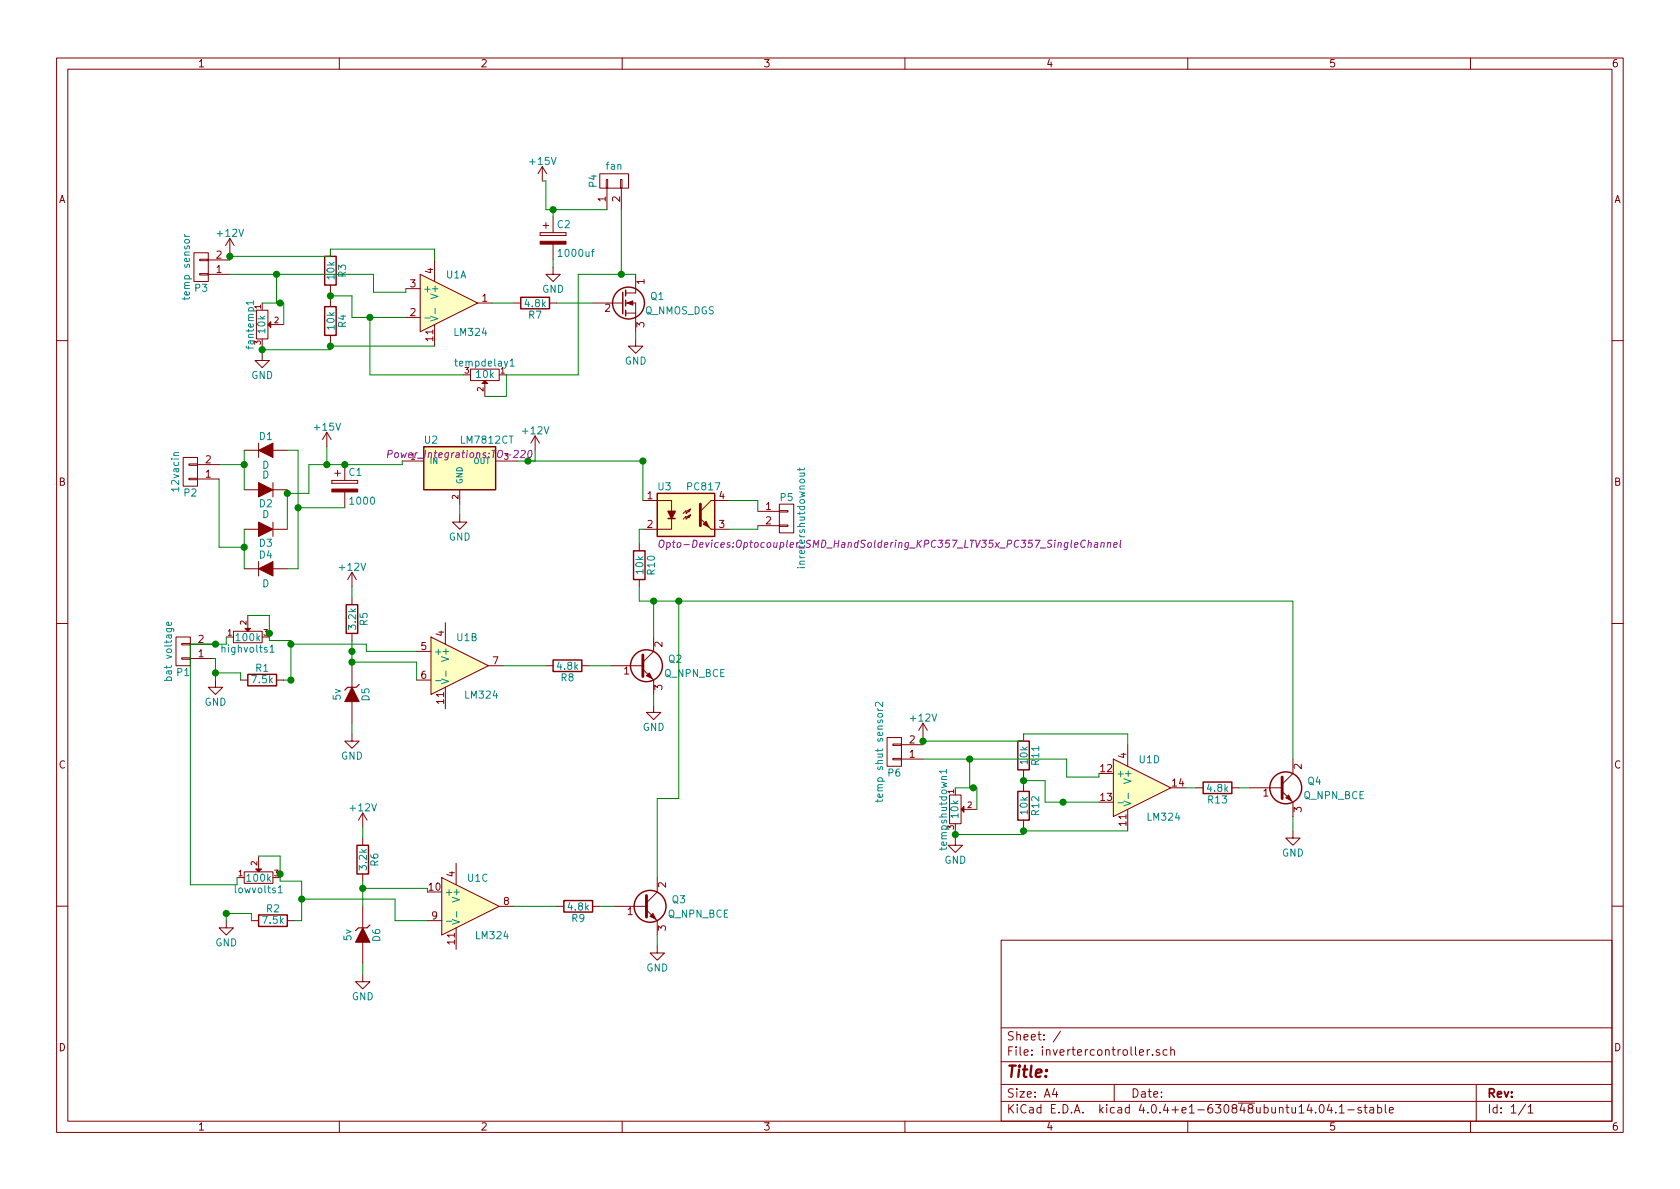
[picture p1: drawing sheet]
EESchema Schematic File Version 2
LIBS:power
LIBS:device
LIBS:transistors
LIBS:conn
LIBS:linear
LIBS:regul
LIBS:74xx
LIBS:cmos4000
LIBS:adc-dac
LIBS:memory
LIBS:xilinx
LIBS:microcontrollers
LIBS:dsp
LIBS:microchip
LIBS:analog_switches
LIBS:motorola
LIBS:texas
LIBS:intel
LIBS:audio
LIBS:interface
LIBS:digital-audio
LIBS:philips
LIBS:display
LIBS:cypress
LIBS:siliconi
LIBS:opto
LIBS:atmel
LIBS:contrib
LIBS:valves
LIBS:invertercontroller-cache
EELAYER 25 0
EELAYER END
$Descr A4 11693 8268
encoding utf-8
Sheet 1 1
Title ""
Date ""
Rev ""
Comp ""
Comment1 ""
Comment2 ""
Comment3 ""
Comment4 ""
$EndDescr
$Comp
L CONN_01X02 P3
U 1 1
P 1400 1850
F 0 "P3" H 1400 2000 50  0000 C CNN
F 1 "temp sensor" V 1500 1850 50  0000 C CNN
F 2 "Connect:bornier2" H 1400 1850 50  0001 C CNN
F 3 "" H 1400 1850 50  0000 C CNN
	1    1400 1850
	-1   0    0    1   
$EndComp
$Comp
L LM324 U1
U 1 1
P 3125 2100
F 0 "U1" H 3175 2300 50  0000 C CNN
F 1 "LM324" H 3275 1900 50  0000 C CNN
F 2 "SMD_Packages:SOIC-14_N" H 3075 2200 50  0001 C CNN
F 3 "" H 3175 2300 50  0000 C CNN
	1    3125 2100
	1    0    0    -1  
$EndComp
$Comp
L +12V #PWR01
U 1 1
P 1600 1750
F 0 "#PWR01" H 1600 1600 50  0001 C CNN
F 1 "+12V" H 1600 1890 50  0000 C CNN
F 2 "" H 1600 1750 50  0000 C CNN
F 3 "" H 1600 1750 50  0000 C CNN
	1    1600 1750
	1    0    0    -1  
$EndComp
$Comp
L POT fantemp1
U 1 1
P 1825 2250
F 0 "fantemp1" H 1825 2170 50  0000 C CNN
F 1 "10k" H 1825 2250 50  0000 C CNN
F 2 "Potentiometers:Potentiometer_WirePads_Small" H 1825 2250 50  0001 C CNN
F 3 "" H 1825 2250 50  0000 C CNN
	1    1825 2250
	0    1    1    0   
$EndComp
$Comp
L GND #PWR02
U 1 1
P 1825 2450
F 0 "#PWR02" H 1825 2200 50  0001 C CNN
F 1 "GND" H 1825 2300 50  0000 C CNN
F 2 "" H 1825 2450 50  0000 C CNN
F 3 "" H 1825 2450 50  0000 C CNN
	1    1825 2450
	1    0    0    -1  
$EndComp
$Comp
L R R3
U 1 1
P 2300 1875
F 0 "R3" V 2380 1875 50  0000 C CNN
F 1 "10k" V 2300 1875 50  0000 C CNN
F 2 "Resistors_SMD:R_0603_HandSoldering" V 2230 1875 50  0001 C CNN
F 3 "" H 2300 1875 50  0000 C CNN
	1    2300 1875
	1    0    0    -1  
$EndComp
$Comp
L R R4
U 1 1
P 2300 2225
F 0 "R4" V 2380 2225 50  0000 C CNN
F 1 "10k" V 2300 2225 50  0000 C CNN
F 2 "Resistors_SMD:R_0603_HandSoldering" V 2230 2225 50  0001 C CNN
F 3 "" H 2300 2225 50  0000 C CNN
	1    2300 2225
	1    0    0    -1  
$EndComp
$Comp
L R R7
U 1 1
P 3725 2100
F 0 "R7" V 3805 2100 50  0000 C CNN
F 1 "4.8k" V 3725 2100 50  0000 C CNN
F 2 "Resistors_SMD:R_0603_HandSoldering" V 3655 2100 50  0001 C CNN
F 3 "" H 3725 2100 50  0000 C CNN
	1    3725 2100
	0    1    1    0   
$EndComp
$Comp
L GND #PWR03
U 1 1
P 4425 2350
F 0 "#PWR03" H 4425 2100 50  0001 C CNN
F 1 "GND" H 4425 2200 50  0000 C CNN
F 2 "" H 4425 2350 50  0000 C CNN
F 3 "" H 4425 2350 50  0000 C CNN
	1    4425 2350
	1    0    0    -1  
$EndComp
$Comp
L POT tempdelay1
U 1 1
P 3375 2600
F 0 "tempdelay1" H 3375 2520 50  0000 C CNN
F 1 "10k" H 3375 2600 50  0000 C CNN
F 2 "Potentiometers:Potentiometer_WirePads_Small" H 3375 2600 50  0001 C CNN
F 3 "" H 3375 2600 50  0000 C CNN
	1    3375 2600
	-1   0    0    1   
$EndComp
$Comp
L Q_NMOS_DGS Q1
U 1 1
P 4325 2100
F 0 "Q1" H 4625 2150 50  0000 R CNN
F 1 "Q_NMOS_DGS" H 4975 2050 50  0000 R CNN
F 2 "Power_Integrations:TO-220" H 4525 2200 50  0001 C CNN
F 3 "" H 4325 2100 50  0000 C CNN
	1    4325 2100
	1    0    0    -1  
$EndComp
$Comp
L CONN_01X02 P4
U 1 1
P 4275 1250
F 0 "P4" H 4275 1400 50  0000 C CNN
F 1 "fan" V 4375 1250 50  0000 C CNN
F 2 "Connect:bornier2" H 4275 1250 50  0001 C CNN
F 3 "" H 4275 1250 50  0000 C CNN
	1    4275 1250
	0    -1   -1   0   
$EndComp
$Comp
L CP C2
U 1 1
P 3850 1650
F 0 "C2" H 3875 1750 50  0000 L CNN
F 1 "1000uf" H 3875 1550 50  0000 L CNN
F 2 "Capacitors_ThroughHole:C_Radial_D5_L11_P2.5" H 3888 1500 50  0001 C CNN
F 3 "" H 3850 1650 50  0000 C CNN
	1    3850 1650
	1    0    0    -1  
$EndComp
$Comp
L GND #PWR04
U 1 1
P 3850 1850
F 0 "#PWR04" H 3850 1600 50  0001 C CNN
F 1 "GND" H 3850 1700 50  0000 C CNN
F 2 "" H 3850 1850 50  0000 C CNN
F 3 "" H 3850 1850 50  0000 C CNN
	1    3850 1850
	1    0    0    -1  
$EndComp
$Comp
L CONN_01X02 P2
U 1 1
P 1325 3275
F 0 "P2" H 1325 3425 50  0000 C CNN
F 1 "12vacin" V 1425 3275 50  0000 C CNN
F 2 "Connect:bornier2" H 1325 3275 50  0001 C CNN
F 3 "" H 1325 3275 50  0000 C CNN
	1    1325 3275
	-1   0    0    1   
$EndComp
$Comp
L D D1
U 1 1
P 1850 3125
F 0 "D1" H 1850 3225 50  0000 C CNN
F 1 "D" H 1850 3025 50  0000 C CNN
F 2 "Diodes_SMD:DO-214AB_Handsoldering" H 1850 3125 50  0001 C CNN
F 3 "" H 1850 3125 50  0000 C CNN
	1    1850 3125
	1    0    0    -1  
$EndComp
$Comp
L D D2
U 1 1
P 1850 3400
F 0 "D2" H 1850 3500 50  0000 C CNN
F 1 "D" H 1850 3300 50  0000 C CNN
F 2 "Diodes_SMD:DO-214AB_Handsoldering" H 1850 3400 50  0001 C CNN
F 3 "" H 1850 3400 50  0000 C CNN
	1    1850 3400
	-1   0    0    1   
$EndComp
$Comp
L D D3
U 1 1
P 1850 3675
F 0 "D3" H 1850 3775 50  0000 C CNN
F 1 "D" H 1850 3575 50  0000 C CNN
F 2 "Diodes_SMD:DO-214AB_Handsoldering" H 1850 3675 50  0001 C CNN
F 3 "" H 1850 3675 50  0000 C CNN
	1    1850 3675
	-1   0    0    1   
$EndComp
$Comp
L D D4
U 1 1
P 1850 3950
F 0 "D4" H 1850 4050 50  0000 C CNN
F 1 "D" H 1850 3850 50  0000 C CNN
F 2 "Diodes_SMD:DO-214AB_Handsoldering" H 1850 3950 50  0001 C CNN
F 3 "" H 1850 3950 50  0000 C CNN
	1    1850 3950
	1    0    0    -1  
$EndComp
$Comp
L CP C1
U 1 1
P 2400 3375
F 0 "C1" H 2425 3475 50  0000 L CNN
F 1 "1000" H 2425 3275 50  0000 L CNN
F 2 "Capacitors_ThroughHole:C_Radial_D5_L11_P2.5" H 2438 3225 50  0001 C CNN
F 3 "" H 2400 3375 50  0000 C CNN
	1    2400 3375
	1    0    0    -1  
$EndComp
$Comp
L +15V #PWR05
U 1 1
P 3775 1250
F 0 "#PWR05" H 3775 1100 50  0001 C CNN
F 1 "+15V" H 3775 1390 50  0000 C CNN
F 2 "" H 3775 1250 50  0000 C CNN
F 3 "" H 3775 1250 50  0000 C CNN
	1    3775 1250
	1    0    0    -1  
$EndComp
$Comp
L +15V #PWR06
U 1 1
P 2275 3100
F 0 "#PWR06" H 2275 2950 50  0001 C CNN
F 1 "+15V" H 2275 3240 50  0000 C CNN
F 2 "" H 2275 3100 50  0000 C CNN
F 3 "" H 2275 3100 50  0000 C CNN
	1    2275 3100
	1    0    0    -1  
$EndComp
$Comp
L LM7812CT U2
U 1 1
P 3200 3250
F 0 "U2" H 3000 3450 50  0000 C CNN
F 1 "LM7812CT" H 3200 3450 50  0000 L CNN
F 2 "Power_Integrations:TO-220" H 3200 3350 50  0000 C CIN
F 3 "" H 3200 3250 50  0000 C CNN
	1    3200 3250
	1    0    0    -1  
$EndComp
$Comp
L GND #PWR07
U 1 1
P 3200 3575
F 0 "#PWR07" H 3200 3325 50  0001 C CNN
F 1 "GND" H 3200 3425 50  0000 C CNN
F 2 "" H 3200 3575 50  0000 C CNN
F 3 "" H 3200 3575 50  0000 C CNN
	1    3200 3575
	1    0    0    -1  
$EndComp
$Comp
L +12V #PWR08
U 1 1
P 3725 3125
F 0 "#PWR08" H 3725 2975 50  0001 C CNN
F 1 "+12V" H 3725 3265 50  0000 C CNN
F 2 "" H 3725 3125 50  0000 C CNN
F 3 "" H 3725 3125 50  0000 C CNN
	1    3725 3125
	1    0    0    -1  
$EndComp
$Comp
L LM324 U1
U 2 1
P 3200 4625
F 0 "U1" H 3250 4825 50  0000 C CNN
F 1 "LM324" H 3350 4425 50  0000 C CNN
F 2 "SMD_Packages:SOIC-14_N" H 3150 4725 50  0001 C CNN
F 3 "" H 3250 4825 50  0000 C CNN
	2    3200 4625
	1    0    0    -1  
$EndComp
$Comp
L CONN_01X02 P1
U 1 1
P 1275 4525
F 0 "P1" H 1275 4675 50  0000 C CNN
F 1 "bat voltage" V 1375 4525 50  0000 C CNN
F 2 "Connect:bornier2" H 1275 4525 50  0001 C CNN
F 3 "" H 1275 4525 50  0000 C CNN
	1    1275 4525
	-1   0    0    1   
$EndComp
$Comp
L GND #PWR09
U 1 1
P 1500 4725
F 0 "#PWR09" H 1500 4475 50  0001 C CNN
F 1 "GND" H 1500 4575 50  0000 C CNN
F 2 "" H 1500 4725 50  0000 C CNN
F 3 "" H 1500 4725 50  0000 C CNN
	1    1500 4725
	1    0    0    -1  
$EndComp
$Comp
L R R1
U 1 1
P 1825 4725
F 0 "R1" V 1905 4725 50  0000 C CNN
F 1 "7.5k" V 1825 4725 50  0000 C CNN
F 2 "Resistors_SMD:R_0603_HandSoldering" V 1755 4725 50  0001 C CNN
F 3 "" H 1825 4725 50  0000 C CNN
	1    1825 4725
	0    -1   -1   0   
$EndComp
$Comp
L R R5
U 1 1
P 2450 4300
F 0 "R5" V 2530 4300 50  0000 C CNN
F 1 "3.2k" V 2450 4300 50  0000 C CNN
F 2 "Resistors_SMD:R_0603_HandSoldering" V 2380 4300 50  0001 C CNN
F 3 "" H 2450 4300 50  0000 C CNN
	1    2450 4300
	1    0    0    -1  
$EndComp
$Comp
L ZENER D5
U 1 1
P 2450 4825
F 0 "D5" H 2450 4925 50  0000 C CNN
F 1 "5v" H 2450 4725 50  0000 C CNN
F 2 "Diodes_ThroughHole:Diode_DO-41_SOD81_Horizontal_RM10" H 2450 4825 50  0001 C CNN
F 3 "" H 2450 4825 50  0000 C CNN
	1    2450 4825
	0    1    1    0   
$EndComp
$Comp
L GND #PWR010
U 1 1
P 2450 5100
F 0 "#PWR010" H 2450 4850 50  0001 C CNN
F 1 "GND" H 2450 4950 50  0000 C CNN
F 2 "" H 2450 5100 50  0000 C CNN
F 3 "" H 2450 5100 50  0000 C CNN
	1    2450 5100
	1    0    0    -1  
$EndComp
$Comp
L +12V #PWR011
U 1 1
P 2450 4075
F 0 "#PWR011" H 2450 3925 50  0001 C CNN
F 1 "+12V" H 2450 4215 50  0000 C CNN
F 2 "" H 2450 4075 50  0000 C CNN
F 3 "" H 2450 4075 50  0000 C CNN
	1    2450 4075
	1    0    0    -1  
$EndComp
$Comp
L POT highvolts1
U 1 1
P 1725 4425
F 0 "highvolts1" H 1725 4345 50  0000 C CNN
F 1 "100k" H 1725 4425 50  0000 C CNN
F 2 "Potentiometers:Potentiometer_WirePads_Small" H 1725 4425 50  0001 C CNN
F 3 "" H 1725 4425 50  0000 C CNN
	1    1725 4425
	1    0    0    -1  
$EndComp
$Comp
L R R8
U 1 1
P 3950 4625
F 0 "R8" V 4030 4625 50  0000 C CNN
F 1 "4.8k" V 3950 4625 50  0000 C CNN
F 2 "Resistors_SMD:R_0603_HandSoldering" V 3880 4625 50  0001 C CNN
F 3 "" H 3950 4625 50  0000 C CNN
	1    3950 4625
	0    1    1    0   
$EndComp
$Comp
L Q_NPN_BCE Q2
U 1 1
P 4450 4625
F 0 "Q2" H 4750 4675 50  0000 R CNN
F 1 "Q_NPN_BCE" H 5050 4575 50  0000 R CNN
F 2 "TO_SOT_Packages_SMD:SOT-23" H 4650 4725 50  0001 C CNN
F 3 "" H 4450 4625 50  0000 C CNN
	1    4450 4625
	1    0    0    -1  
$EndComp
$Comp
L GND #PWR012
U 1 1
P 4550 4900
F 0 "#PWR012" H 4550 4650 50  0001 C CNN
F 1 "GND" H 4550 4750 50  0000 C CNN
F 2 "" H 4550 4900 50  0000 C CNN
F 3 "" H 4550 4900 50  0000 C CNN
	1    4550 4900
	1    0    0    -1  
$EndComp
$Comp
L CONN_01X02 P5
U 1 1
P 5475 3600
F 0 "P5" H 5475 3750 50  0000 C CNN
F 1 "inretershutdownout" V 5575 3600 50  0000 C CNN
F 2 "Connect:bornier2" H 5475 3600 50  0001 C CNN
F 3 "" H 5475 3600 50  0000 C CNN
	1    5475 3600
	1    0    0    -1  
$EndComp
$Comp
L LM324 U1
U 3 1
P 3275 6300
F 0 "U1" H 3325 6500 50  0000 C CNN
F 1 "LM324" H 3425 6100 50  0000 C CNN
F 2 "SMD_Packages:SOIC-14_N" H 3225 6400 50  0001 C CNN
F 3 "" H 3325 6500 50  0000 C CNN
	3    3275 6300
	1    0    0    -1  
$EndComp
$Comp
L GND #PWR013
U 1 1
P 1575 6400
F 0 "#PWR013" H 1575 6150 50  0001 C CNN
F 1 "GND" H 1575 6250 50  0000 C CNN
F 2 "" H 1575 6400 50  0000 C CNN
F 3 "" H 1575 6400 50  0000 C CNN
	1    1575 6400
	1    0    0    -1  
$EndComp
$Comp
L R R2
U 1 1
P 1900 6400
F 0 "R2" V 1980 6400 50  0000 C CNN
F 1 "7.5k" V 1900 6400 50  0000 C CNN
F 2 "Resistors_SMD:R_0603_HandSoldering" V 1830 6400 50  0001 C CNN
F 3 "" H 1900 6400 50  0000 C CNN
	1    1900 6400
	0    -1   -1   0   
$EndComp
$Comp
L R R6
U 1 1
P 2525 5975
F 0 "R6" V 2605 5975 50  0000 C CNN
F 1 "3.2k" V 2525 5975 50  0000 C CNN
F 2 "Resistors_SMD:R_0603_HandSoldering" V 2455 5975 50  0001 C CNN
F 3 "" H 2525 5975 50  0000 C CNN
	1    2525 5975
	1    0    0    -1  
$EndComp
$Comp
L ZENER D6
U 1 1
P 2525 6500
F 0 "D6" H 2525 6600 50  0000 C CNN
F 1 "5v" H 2525 6400 50  0000 C CNN
F 2 "Diodes_ThroughHole:Diode_DO-41_SOD81_Horizontal_RM10" H 2525 6500 50  0001 C CNN
F 3 "" H 2525 6500 50  0000 C CNN
	1    2525 6500
	0    1    1    0   
$EndComp
$Comp
L GND #PWR014
U 1 1
P 2525 6775
F 0 "#PWR014" H 2525 6525 50  0001 C CNN
F 1 "GND" H 2525 6625 50  0000 C CNN
F 2 "" H 2525 6775 50  0000 C CNN
F 3 "" H 2525 6775 50  0000 C CNN
	1    2525 6775
	1    0    0    -1  
$EndComp
$Comp
L +12V #PWR015
U 1 1
P 2525 5750
F 0 "#PWR015" H 2525 5600 50  0001 C CNN
F 1 "+12V" H 2525 5890 50  0000 C CNN
F 2 "" H 2525 5750 50  0000 C CNN
F 3 "" H 2525 5750 50  0000 C CNN
	1    2525 5750
	1    0    0    -1  
$EndComp
$Comp
L POT lowvolts1
U 1 1
P 1800 6100
F 0 "lowvolts1" H 1800 6020 50  0000 C CNN
F 1 "100k" H 1800 6100 50  0000 C CNN
F 2 "Potentiometers:Potentiometer_WirePads_Small" H 1800 6100 50  0001 C CNN
F 3 "" H 1800 6100 50  0000 C CNN
	1    1800 6100
	1    0    0    -1  
$EndComp
$Comp
L R R9
U 1 1
P 4025 6300
F 0 "R9" V 4105 6300 50  0000 C CNN
F 1 "4.8k" V 4025 6300 50  0000 C CNN
F 2 "Resistors_SMD:R_0603_HandSoldering" V 3955 6300 50  0001 C CNN
F 3 "" H 4025 6300 50  0000 C CNN
	1    4025 6300
	0    1    1    0   
$EndComp
Wire Wire Line
	1600 1750 1600 1800
Wire Wire Line
	1600 1900 2600 1900
Wire Wire Line
	2600 1900 2600 2025
Wire Wire Line
	2600 2025 2825 2025
Wire Wire Line
	2825 2025 2825 2000
Wire Wire Line
	1975 2100 1975 2250
Wire Wire Line
	1825 2100 1975 2100
Wire Wire Line
	1925 1900 1925 2100
Wire Wire Line
	1925 2100 1950 2100
Connection ~ 1950 2100
Connection ~ 1925 1900
Wire Wire Line
	1825 2400 1825 2450
Wire Wire Line
	2300 2425 1825 2425
Wire Wire Line
	2300 2375 2300 2425
Connection ~ 1825 2425
Wire Wire Line
	1600 1775 2300 1775
Wire Wire Line
	2300 1775 2300 1725
Connection ~ 1600 1775
Wire Wire Line
	2300 2025 2300 2075
Wire Wire Line
	2300 2050 2450 2050
Wire Wire Line
	2450 2050 2450 2200
Wire Wire Line
	2450 2200 2825 2200
Connection ~ 2300 2050
Wire Wire Line
	3025 1800 3025 1725
Wire Wire Line
	3025 1725 2300 1725
Wire Wire Line
	3025 2400 2300 2400
Connection ~ 2300 2400
Wire Wire Line
	3875 2100 4125 2100
Wire Wire Line
	3425 2100 3575 2100
Wire Wire Line
	4425 2350 4425 2300
Wire Wire Line
	2575 2200 2575 2600
Wire Wire Line
	2575 2600 3225 2600
Connection ~ 2575 2200
Wire Wire Line
	3375 2750 3525 2750
Wire Wire Line
	3525 2750 3525 2600
Wire Wire Line
	3525 2600 4025 2600
Wire Wire Line
	4025 2600 4025 1900
Wire Wire Line
	4025 1900 4425 1900
Wire Wire Line
	4325 1450 4325 1900
Connection ~ 4325 1900
Wire Wire Line
	3800 1250 3800 1450
Wire Wire Line
	3800 1450 4225 1450
Wire Wire Line
	3850 1500 3850 1450
Connection ~ 3850 1450
Wire Wire Line
	3850 1800 3850 1850
Wire Wire Line
	2000 3400 2000 3675
Wire Wire Line
	2000 3125 2075 3125
Wire Wire Line
	2075 3125 2075 3950
Wire Wire Line
	2075 3950 2000 3950
Wire Wire Line
	1700 3125 1700 3400
Wire Wire Line
	1700 3675 1700 3950
Wire Wire Line
	1525 3225 1700 3225
Connection ~ 1700 3225
Wire Wire Line
	1525 3325 1525 3800
Wire Wire Line
	1525 3800 1700 3800
Connection ~ 1700 3800
Wire Wire Line
	2000 3425 2150 3425
Wire Wire Line
	2150 3425 2150 3225
Wire Wire Line
	2150 3225 2800 3225
Connection ~ 2000 3425
Wire Wire Line
	2400 3525 2075 3525
Connection ~ 2075 3525
Wire Wire Line
	3775 1250 3800 1250
Wire Wire Line
	2275 3100 2275 3225
Connection ~ 2275 3225
Connection ~ 2400 3225
Wire Wire Line
	2800 3225 2800 3200
Wire Wire Line
	3200 3500 3200 3575
Wire Wire Line
	3600 3200 3725 3200
Wire Wire Line
	3725 3200 3725 3125
Wire Wire Line
	1475 4575 1500 4575
Wire Wire Line
	1500 4575 1500 4725
Wire Wire Line
	1500 4675 1675 4675
Wire Wire Line
	1675 4675 1675 4725
Connection ~ 1500 4675
Wire Wire Line
	2025 4725 1975 4725
Wire Wire Line
	2025 4450 2025 4725
Wire Wire Line
	2025 4450 1875 4450
Connection ~ 2025 4725
Wire Wire Line
	2450 4450 2450 4625
Wire Wire Line
	2450 5100 2450 5025
Wire Wire Line
	2450 4075 2450 4150
Connection ~ 2450 4525
Wire Wire Line
	1475 4475 1575 4475
Wire Wire Line
	1575 4475 1575 4425
Wire Wire Line
	1725 4275 1875 4275
Wire Wire Line
	1875 4275 1875 4425
Wire Wire Line
	1875 4450 1875 4400
Connection ~ 1875 4400
Wire Wire Line
	2900 4725 2900 4600
Wire Wire Line
	2900 4600 2450 4600
Connection ~ 2450 4600
Wire Wire Line
	2900 4525 2550 4525
Wire Wire Line
	2550 4525 2550 4475
Wire Wire Line
	2550 4475 2025 4475
Connection ~ 2025 4475
Wire Wire Line
	3500 4625 3800 4625
Wire Wire Line
	4100 4625 4250 4625
Wire Wire Line
	4550 4825 4550 4900
Wire Wire Line
	4450 4175 9000 4175
Wire Wire Line
	4550 4175 4550 4425
Connection ~ 3675 3200
Wire Wire Line
	1575 6350 1750 6350
Wire Wire Line
	1750 6350 1750 6400
Connection ~ 1575 6350
Wire Wire Line
	2100 6400 2050 6400
Wire Wire Line
	2100 6125 2100 6400
Wire Wire Line
	2100 6125 1950 6125
Wire Wire Line
	2525 6125 2525 6300
Wire Wire Line
	2525 6775 2525 6700
Wire Wire Line
	2525 5750 2525 5825
Wire Wire Line
	1325 6150 1650 6150
Wire Wire Line
	1650 6150 1650 6100
Wire Wire Line
	1800 5950 1950 5950
Wire Wire Line
	1950 5950 1950 6100
Wire Wire Line
	1950 6125 1950 6075
Connection ~ 1950 6075
Wire Wire Line
	3575 6300 3875 6300
Wire Wire Line
	1500 4475 1325 4475
Wire Wire Line
	1325 4475 1325 6150
Connection ~ 1500 4475
Wire Wire Line
	1575 6400 1575 6350
Wire Wire Line
	2525 6175 2975 6175
Wire Wire Line
	2975 6175 2975 6200
Connection ~ 2525 6175
Wire Wire Line
	2975 6400 2750 6400
Wire Wire Line
	2750 6400 2750 6250
Wire Wire Line
	2750 6250 2100 6250
Connection ~ 2100 6250
$Comp
L Q_NPN_BCE Q3
U 1 1
P 4475 6300
F 0 "Q3" H 4775 6350 50  0000 R CNN
F 1 "Q_NPN_BCE" H 5075 6250 50  0000 R CNN
F 2 "TO_SOT_Packages_SMD:SOT-23" H 4675 6400 50  0001 C CNN
F 3 "" H 4475 6300 50  0000 C CNN
	1    4475 6300
	1    0    0    -1  
$EndComp
Wire Wire Line
	4175 6300 4275 6300
$Comp
L GND #PWR016
U 1 1
P 4575 6575
F 0 "#PWR016" H 4575 6325 50  0001 C CNN
F 1 "GND" H 4575 6425 50  0000 C CNN
F 2 "" H 4575 6575 50  0000 C CNN
F 3 "" H 4575 6575 50  0000 C CNN
	1    4575 6575
	1    0    0    -1  
$EndComp
Wire Wire Line
	4575 6500 4575 6575
Wire Wire Line
	4575 6100 4575 5550
Wire Wire Line
	4575 5550 4725 5550
Wire Wire Line
	4725 5550 4725 4175
Connection ~ 4725 4175
$Comp
L PC817 U3
U 1 1
P 4775 3575
F 0 "U3" H 4575 3775 50  0000 L CNN
F 1 "PC817" H 4775 3775 50  0000 L CNN
F 2 "Opto-Devices:Optocoupler_SMD_HandSoldering_KPC357_LTV35x_PC357_SingleChannel" H 4575 3375 50  0000 L CIN
F 3 "" H 4775 3575 50  0000 L CNN
	1    4775 3575
	1    0    0    -1  
$EndComp
Wire Wire Line
	4475 3475 4475 3200
Connection ~ 4475 3200
$Comp
L R R10
U 1 1
P 4450 3925
F 0 "R10" V 4530 3925 50  0000 C CNN
F 1 "10k" V 4450 3925 50  0000 C CNN
F 2 "Resistors_SMD:R_0603_HandSoldering" V 4380 3925 50  0001 C CNN
F 3 "" H 4450 3925 50  0000 C CNN
	1    4450 3925
	1    0    0    -1  
$EndComp
Wire Wire Line
	4450 3775 4450 3675
Wire Wire Line
	4450 3675 4475 3675
Wire Wire Line
	4450 4075 4450 4175
Connection ~ 4550 4175
Wire Wire Line
	4475 3200 3675 3200
Wire Wire Line
	5075 3475 5275 3475
Wire Wire Line
	5275 3475 5275 3550
Wire Wire Line
	5075 3675 5275 3675
Wire Wire Line
	5275 3675 5275 3650
$Comp
L CONN_01X02 P6
U 1 1
P 6225 5225
F 0 "P6" H 6225 5375 50  0000 C CNN
F 1 "temp shut sensor2" V 6325 5225 50  0000 C CNN
F 2 "Connect:bornier2" H 6225 5225 50  0001 C CNN
F 3 "" H 6225 5225 50  0000 C CNN
	1    6225 5225
	-1   0    0    1   
$EndComp
$Comp
L LM324 U1
U 4 1
P 7950 5475
F 0 "U1" H 8000 5675 50  0000 C CNN
F 1 "LM324" H 8100 5275 50  0000 C CNN
F 2 "SMD_Packages:SOIC-14_N" H 7900 5575 50  0001 C CNN
F 3 "" H 8000 5675 50  0000 C CNN
	4    7950 5475
	1    0    0    -1  
$EndComp
$Comp
L +12V #PWR017
U 1 1
P 6425 5125
F 0 "#PWR017" H 6425 4975 50  0001 C CNN
F 1 "+12V" H 6425 5265 50  0000 C CNN
F 2 "" H 6425 5125 50  0000 C CNN
F 3 "" H 6425 5125 50  0000 C CNN
	1    6425 5125
	1    0    0    -1  
$EndComp
$Comp
L POT tempshutdown1
U 1 1
P 6650 5625
F 0 "tempshutdown1" H 6650 5545 50  0000 C CNN
F 1 "10k" H 6650 5625 50  0000 C CNN
F 2 "Potentiometers:Potentiometer_WirePads_Small" H 6650 5625 50  0001 C CNN
F 3 "" H 6650 5625 50  0000 C CNN
	1    6650 5625
	0    1    1    0   
$EndComp
$Comp
L GND #PWR018
U 1 1
P 6650 5825
F 0 "#PWR018" H 6650 5575 50  0001 C CNN
F 1 "GND" H 6650 5675 50  0000 C CNN
F 2 "" H 6650 5825 50  0000 C CNN
F 3 "" H 6650 5825 50  0000 C CNN
	1    6650 5825
	1    0    0    -1  
$EndComp
$Comp
L R R11
U 1 1
P 7125 5250
F 0 "R11" V 7205 5250 50  0000 C CNN
F 1 "10k" V 7125 5250 50  0000 C CNN
F 2 "Resistors_SMD:R_0603_HandSoldering" V 7055 5250 50  0001 C CNN
F 3 "" H 7125 5250 50  0000 C CNN
	1    7125 5250
	1    0    0    -1  
$EndComp
$Comp
L R R12
U 1 1
P 7125 5600
F 0 "R12" V 7205 5600 50  0000 C CNN
F 1 "10k" V 7125 5600 50  0000 C CNN
F 2 "Resistors_SMD:R_0603_HandSoldering" V 7055 5600 50  0001 C CNN
F 3 "" H 7125 5600 50  0000 C CNN
	1    7125 5600
	1    0    0    -1  
$EndComp
Wire Wire Line
	6425 5125 6425 5175
Wire Wire Line
	6425 5275 7425 5275
Wire Wire Line
	7425 5275 7425 5400
Wire Wire Line
	7425 5400 7650 5400
Wire Wire Line
	7650 5400 7650 5375
Wire Wire Line
	6800 5475 6800 5625
Wire Wire Line
	6650 5475 6800 5475
Wire Wire Line
	6750 5275 6750 5475
Wire Wire Line
	6750 5475 6775 5475
Connection ~ 6775 5475
Connection ~ 6750 5275
Wire Wire Line
	6650 5775 6650 5825
Wire Wire Line
	7125 5800 6650 5800
Wire Wire Line
	7125 5750 7125 5800
Connection ~ 6650 5800
Wire Wire Line
	6425 5150 7125 5150
Wire Wire Line
	7125 5150 7125 5100
Connection ~ 6425 5150
Wire Wire Line
	7125 5400 7125 5450
Wire Wire Line
	7125 5425 7275 5425
Wire Wire Line
	7275 5425 7275 5575
Wire Wire Line
	7275 5575 7650 5575
Connection ~ 7125 5425
Wire Wire Line
	7850 5175 7850 5100
Wire Wire Line
	7850 5100 7125 5100
Wire Wire Line
	7850 5775 7125 5775
Connection ~ 7125 5775
Connection ~ 7400 5575
$Comp
L R R13
U 1 1
P 8475 5475
F 0 "R13" V 8555 5475 50  0000 C CNN
F 1 "4.8k" V 8475 5475 50  0000 C CNN
F 2 "Resistors_SMD:R_0603_HandSoldering" V 8405 5475 50  0001 C CNN
F 3 "" H 8475 5475 50  0000 C CNN
	1    8475 5475
	0    1    1    0   
$EndComp
Wire Wire Line
	8250 5475 8325 5475
$Comp
L Q_NPN_BCE Q4
U 1 1
P 8900 5475
F 0 "Q4" H 9200 5525 50  0000 R CNN
F 1 "Q_NPN_BCE" H 9500 5425 50  0000 R CNN
F 2 "TO_SOT_Packages_SMD:SOT-23" H 9100 5575 50  0001 C CNN
F 3 "" H 8900 5475 50  0000 C CNN
	1    8900 5475
	1    0    0    -1  
$EndComp
$Comp
L GND #PWR019
U 1 1
P 9000 5775
F 0 "#PWR019" H 9000 5525 50  0001 C CNN
F 1 "GND" H 9000 5625 50  0000 C CNN
F 2 "" H 9000 5775 50  0000 C CNN
F 3 "" H 9000 5775 50  0000 C CNN
	1    9000 5775
	1    0    0    -1  
$EndComp
Wire Wire Line
	9000 5775 9000 5675
Wire Wire Line
	8700 5475 8625 5475
Wire Wire Line
	9000 4175 9000 5275
$EndSCHEMATC
